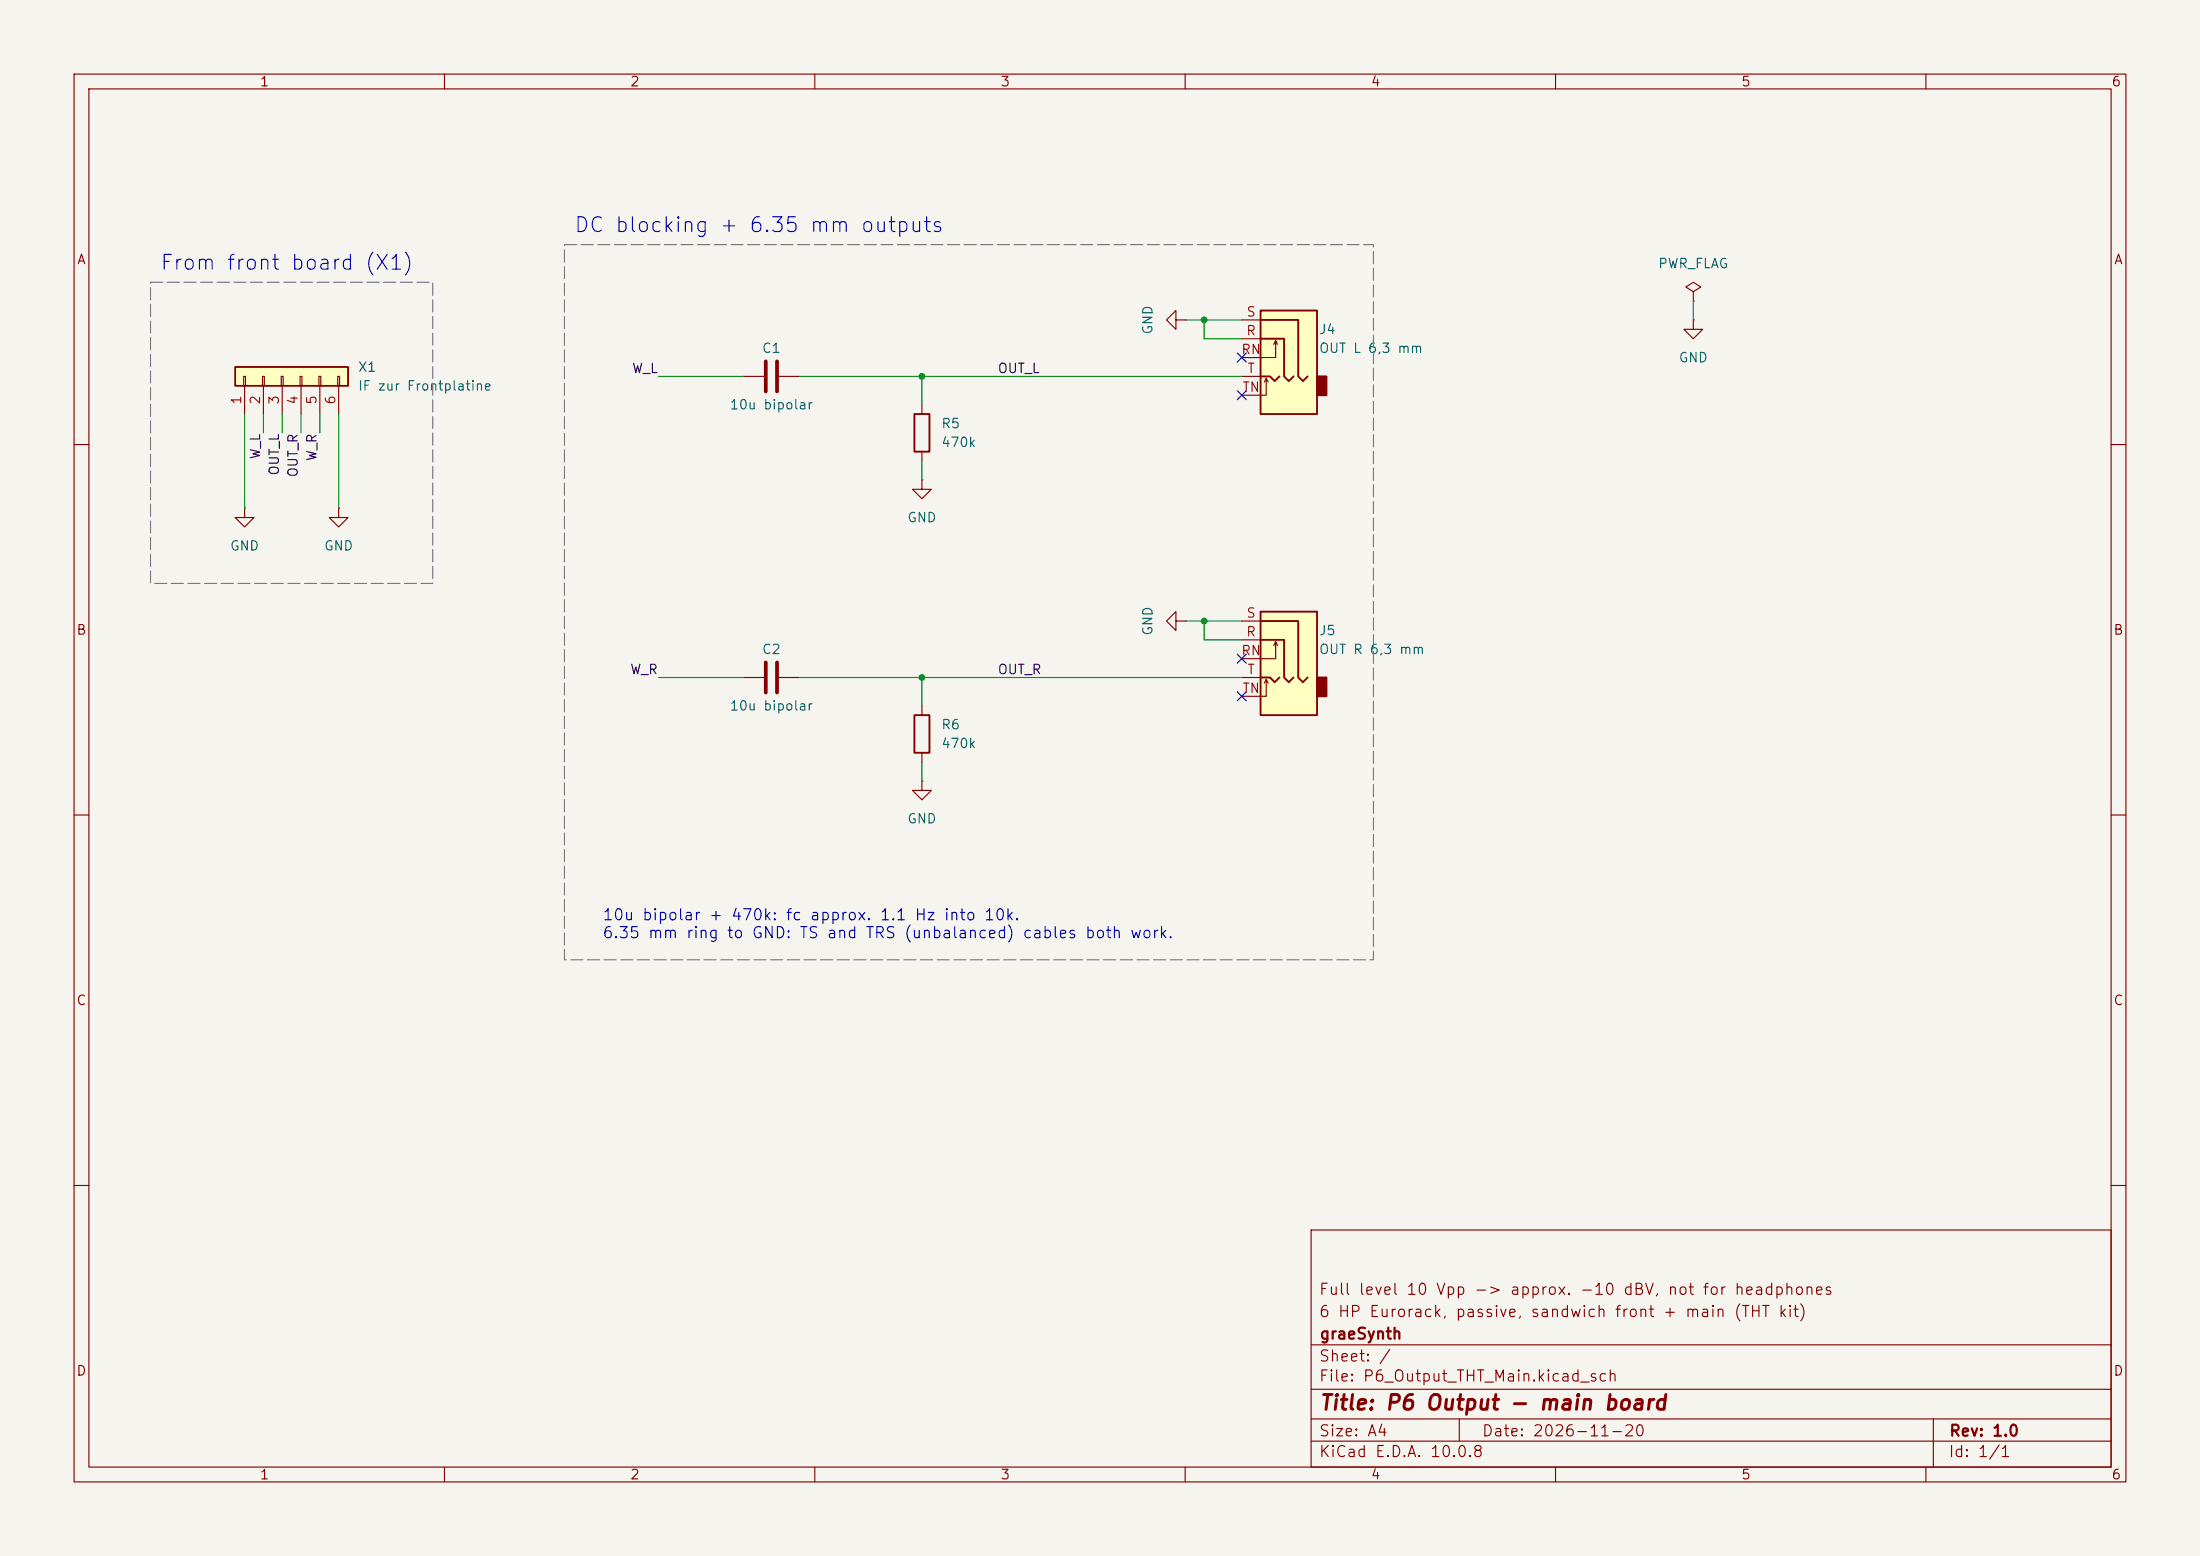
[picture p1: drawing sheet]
<svg xmlns="http://www.w3.org/2000/svg" width="297mm" height="210mm" viewBox="0 0 297 210" stroke-linecap="round" stroke-linejoin="round" font-family="sans-serif">
<path d="M0 0h297v210h-297z" fill="#f5f4ef" stroke="#f5f4ef" stroke-width=".14"/>
<g fill="none" stroke="#840000" stroke-width=".15">
<path d="M10 10h277v190h-277zM12 12h273v186h-273zM60 10v2M110 10v2M160 10v2M210 10v2M260 10v2M228.6 43.2v1.3h1.3l-1.3 1.2-1.3-1.2h1.3M228.6 43.2h.1M10 60h2M33 68.6v1.3h1.3l-1.3 1.2-1.3-1.2h1.3M33 68.6h.1"/>
<path d="M45.7 68.6v1.3h1.3l-1.3 1.2-1.3-1.2h1.3M45.7 68.6h.1M285 60h2M100.3 91.4h2.8M105.2 91.4h2.7M10 110h2M124.5 105.4v1.3h1.2l-1.2 1.3-1.3-1.3h1.3M124.5 105.4h.1M285 110h2M10 160h2M177 166h108v32h-108zM285 160h2"/>
<path d="M60 198v2M110 198v2M160 198v2M177 194.5h108M177 191.5h108M177 187.5h108M177 181.5h108M197 191.5v3M210 198v2M260 198v2M261 191.5v6.5"/>
</g>
<path d="M103.4 89.4v4.1M104.9 89.4v4.1" fill="none" stroke="#840000" stroke-width=".51"/>
<path d="M31.7 49.5h15.3v2.6h-15.3z" fill="#ffffc2"/>
<path d="M31.7 49.5h15.3v2.6h-15.3z" fill="none" stroke="#840000" stroke-width=".25"/>
<g fill="none" stroke="#840000" stroke-width=".15">
<path d="M228.6 39.4l1-.7-1-.6-1 .6 1 .7v1.2M32.9 50.8h.2v1.3h-.2zM33 52.1v3.8M35.4 50.8h.3v1.3h-.3zM35.6 52.1v3.8M38 50.8h.2v1.3h-.2zM38.1 52.1v3.8M40.5 50.8h.3v1.3h-.3zM40.6 52.1v3.8M43.1 50.8h.2v1.3h-.2zM43.2 52.1v3.8M45.6 50.8h.2v1.3h-.2z"/>
<path d="M45.7 52.1v3.8M100.3 50.8h2.8M105.2 50.8h2.7M228.6 40.6h.1"/>
</g>
<path d="M103.4 48.8v4M104.9 48.8v4" fill="none" stroke="#840000" stroke-width=".51"/>
<path d="M170.2 82.6h7.6v13.9h-7.6z" fill="#ffffc2"/>
<path d="M177.8 91.4h1.3v2.6h-1.3z" fill="#840000" stroke="#840000" stroke-width=".25"/>
<path d="M170.2 82.6h7.6v13.9h-7.6zM170.2 86.4h3.2v5l.6 .7 .6-.7M170.2 91.4h1.2l.7 .7 .6-.7M170.2 83.8h5.1v7.6l.6 .7 .6-.7" fill="none" stroke="#840000" stroke-width=".25"/>
<path d="M124.5 64.8v1.2h1.2l-1.2 1.3-1.3-1.3h1.3M124.5 64.8h.1M167.6 86.4h2.6M167.6 83.8h2.6M167.6 91.4h2.6M170.9 91.7l-.2 .5M171.2 92.2l-.3-.5v2.3h-3.3M172.2 86.6l-.2 .5M172.5 87.1l-.3-.5v2.3h-4.6" fill="none" stroke="#840000" stroke-width=".15"/>
<path d="M170.2 41.9h7.6v14h-7.6z" fill="#ffffc2"/>
<path d="M177.8 50.8h1.3v2.5h-1.3z" fill="#840000" stroke="#840000" stroke-width=".25"/>
<path d="M123.4 55.9h2.1v5.1h-2.1zM170.2 41.9h7.6v14h-7.6zM170.2 45.7h3.2v5.1l.6 .6 .6-.6M170.2 50.8h1.2l.7 .6 .6-.6M170.2 43.2h5.1v7.6l.6 .6 .6-.6M123.4 96.5h2.1v5.1h-2.1z" fill="none" stroke="#840000" stroke-width=".25"/>
<g fill="none" stroke="#840000" stroke-width=".15">
<path d="M124.5 54.6v1.3M158.7 43.2v-1.3l-1.2 1.3 1.2 1.3v-1.3h1.3M160 43.2h.1M167.6 45.7h2.6M167.6 43.2h2.6M167.6 50.8h2.6M170.9 51.1l-.2 .5M171.2 51.6l-.3-.5v2.2h-3.3M172.2 46l-.2 .5M172.5 46.5l-.3-.5v2.3h-4.6M124.5 61v1.2M124.5 95.3v1.2"/>
<path d="M158.7 83.8v-1.2l-1.2 1.2 1.2 1.3v-1.3h1.3M160 83.8h.1M124.5 101.6v1.3"/>
</g>
<g fill="none" stroke="#009600" stroke-width=".15">
<path d="M33 55.9v12.7M35.6 55.9v2.5M38.1 55.9v2.5M40.6 55.9v2.5M43.2 55.9v2.5M45.7 55.9v12.7M88.9 50.8h11.4M107.9 50.8h59.7M124.5 50.8v3.8M160 43.2h7.6M162.6 43.2v2.5h5M228.6 40.6v2.6"/>
<path d="M124.5 62.2v2.6M88.9 91.4h11.4M107.9 91.4h59.7M124.5 91.4v3.9M160 83.8h7.6M162.6 83.8v2.6h5M124.5 102.9v2.5"/>
</g>
<path d="M167 52.7l1.2 1.2M167 47.7l1.2 1.2M168.2 52.7l-1.2 1.2M168.2 47.7l-1.2 1.2M167 93.4l1.2 1.2M167 88.3l1.2 1.2M168.2 93.4l-1.2 1.2M168.2 88.3l-1.2 1.2" fill="none" stroke="#000084" stroke-width=".15"/>
<path d="M20.3 38.1h38.1v40.6h-38.1zM76.2 33h109.2v96.5h-109.2z" fill="none" stroke="#787878" stroke-width=".15" stroke-dasharray="1.6 .6"/>
<g fill="#009600">
<circle cx="124.5" cy="50.8" r=".46"/>
<circle cx="124.5" cy="91.4" r=".46"/>
<circle cx="162.6" cy="43.2" r=".46"/>
<circle cx="162.6" cy="83.8" r=".46"/>
</g>
<g font-size="2" fill="#0000c2">
<text x="77.4" y="31.9">DC blocking + 6.35 mm outputs</text>
<text x="21.5" y="36.9">From front board (X1)</text>
</g>
<text font-size="2" fill="#840000" x="178" y="190.8">Title: P6 Output - main board</text>
<g font-size="1.5" fill="#0000c2">
<text x="81.2" y="124.6">10u bipolar + 470k: fc approx. 1.1 Hz into 10k.</text>
<text x="81.2" y="127">6.35 mm ring to GND: TS and TRS (unbalanced) cables both work.</text>
</g>
<g font-size="1.5" fill="#840000">
<text x="178" y="178.1">6 HP Eurorack, passive, sandwich front + main (THT kit)</text>
<text x="178" y="175.1">Full level 10 Vpp -&gt; approx. -10 dBV, not for headphones</text>
<text x="178" y="184.1">Sheet: /</text>
<text x="178" y="181.1">graeSynth</text>
<text x="178" y="186.8">File: P6_Output_THT_Main.kicad_sch</text>
<text x="178" y="197">KiCad E.D.A. 10.0.8</text>
<text x="178" y="194.2">Size: A4</text>
<text x="200" y="194.2">Date: 2026-11-20</text>
<text x="263" y="197">Id: 1/1</text>
<text x="263" y="194.2">Rev: 1.0</text>
</g>
<g font-size="1.3" fill="#840000">
<text x="35" y="12">1</text>
<text x="85" y="12">2</text>
<text x="135" y="12">3</text>
<text x="185" y="12">4</text>
<text x="235" y="12">5</text>
<text x="285" y="12">6</text>
<text x="10.3" y="36">A</text>
<text x="285.3" y="36">A</text>
<text x="10.2" y="86">B</text>
<text x="285.2" y="86">B</text>
<text x="10.2" y="136">C</text>
<text x="285.2" y="136">C</text>
<text x="10.2" y="186">D</text>
<text x="285.2" y="186">D</text>
<text x="35" y="200">1</text>
<text x="85" y="200">2</text>
<text x="135" y="200">3</text>
<text x="185" y="200">4</text>
<text x="235" y="200">5</text>
<text x="285" y="200">6</text>
</g>
<g font-size="1.3" fill="#006464">
<text x="223.8" y="36.5">PWR_FLAG</text>
<text x="102.8" y="48">C1</text>
<text x="155.9" y="45.2" transform="rotate(-90 155.9 45.2)">GND</text>
<text x="178" y="45.4">J4</text>
<text x="178" y="48">OUT L 6,3 mm</text>
<text x="48.2" y="50.5">X1</text>
<text x="48.2" y="53">IF zur Frontplatine</text>
<text x="226.5" y="49.2">GND</text>
<text x="98.4" y="55.6">10u bipolar</text>
<text x="127" y="58.1">R5</text>
<text x="127" y="60.7">470k</text>
<text x="122.4" y="70.8">GND</text>
<text x="31" y="74.6">GND</text>
<text x="43.7" y="74.6">GND</text>
<text x="102.8" y="88.6">C2</text>
<text x="155.9" y="85.9" transform="rotate(-90 155.9 85.9)">GND</text>
<text x="178" y="86.1">J5</text>
<text x="178" y="88.6">OUT R 6,3 mm</text>
<text x="98.4" y="96.2">10u bipolar</text>
<text x="127" y="98.8">R6</text>
<text x="127" y="101.3">470k</text>
<text x="122.4" y="111.5">GND</text>
</g>
<g font-size="1.3" fill="#a90000">
<text x="168.1" y="45.6">R</text>
<text x="168.2" y="43">S</text>
<text x="167.5" y="48.1">RN</text>
<text x="167.6" y="53.2">TN</text>
<text x="168.3" y="50.7">T</text>
<text x="32.9" y="54.7" transform="rotate(-90 32.9 54.7)">1</text>
<text x="35.4" y="54.7" transform="rotate(-90 35.4 54.7)">2</text>
<text x="38" y="54.7" transform="rotate(-90 38 54.7)">3</text>
<text x="40.5" y="54.7" transform="rotate(-90 40.5 54.7)">4</text>
<text x="43" y="54.7" transform="rotate(-90 43 54.7)">5</text>
<text x="45.6" y="54.7" transform="rotate(-90 45.6 54.7)">6</text>
<text x="168.2" y="83.7">S</text>
<text x="167.5" y="88.8">RN</text>
<text x="168.1" y="86.2">R</text>
<text x="167.6" y="93.8">TN</text>
<text x="168.3" y="91.3">T</text>
</g>
<g font-size="1.3" fill="#0f0f0f">
<text x="85.2" y="50.7">W_L</text>
<text x="134.6" y="50.7">OUT_L</text>
<text x="35.4" y="62.1" transform="rotate(-90 35.4 62.1)">W_L</text>
<text x="38" y="64.3" transform="rotate(-90 38 64.3)">OUT_L</text>
<text x="40.5" y="64.5" transform="rotate(-90 40.5 64.5)">OUT_R</text>
<text x="43.1" y="62.3" transform="rotate(-90 43.1 62.3)">W_R</text>
<text x="85" y="91.3">W_R</text>
<text x="134.6" y="91.3">OUT_R</text>
</g>
</svg>
